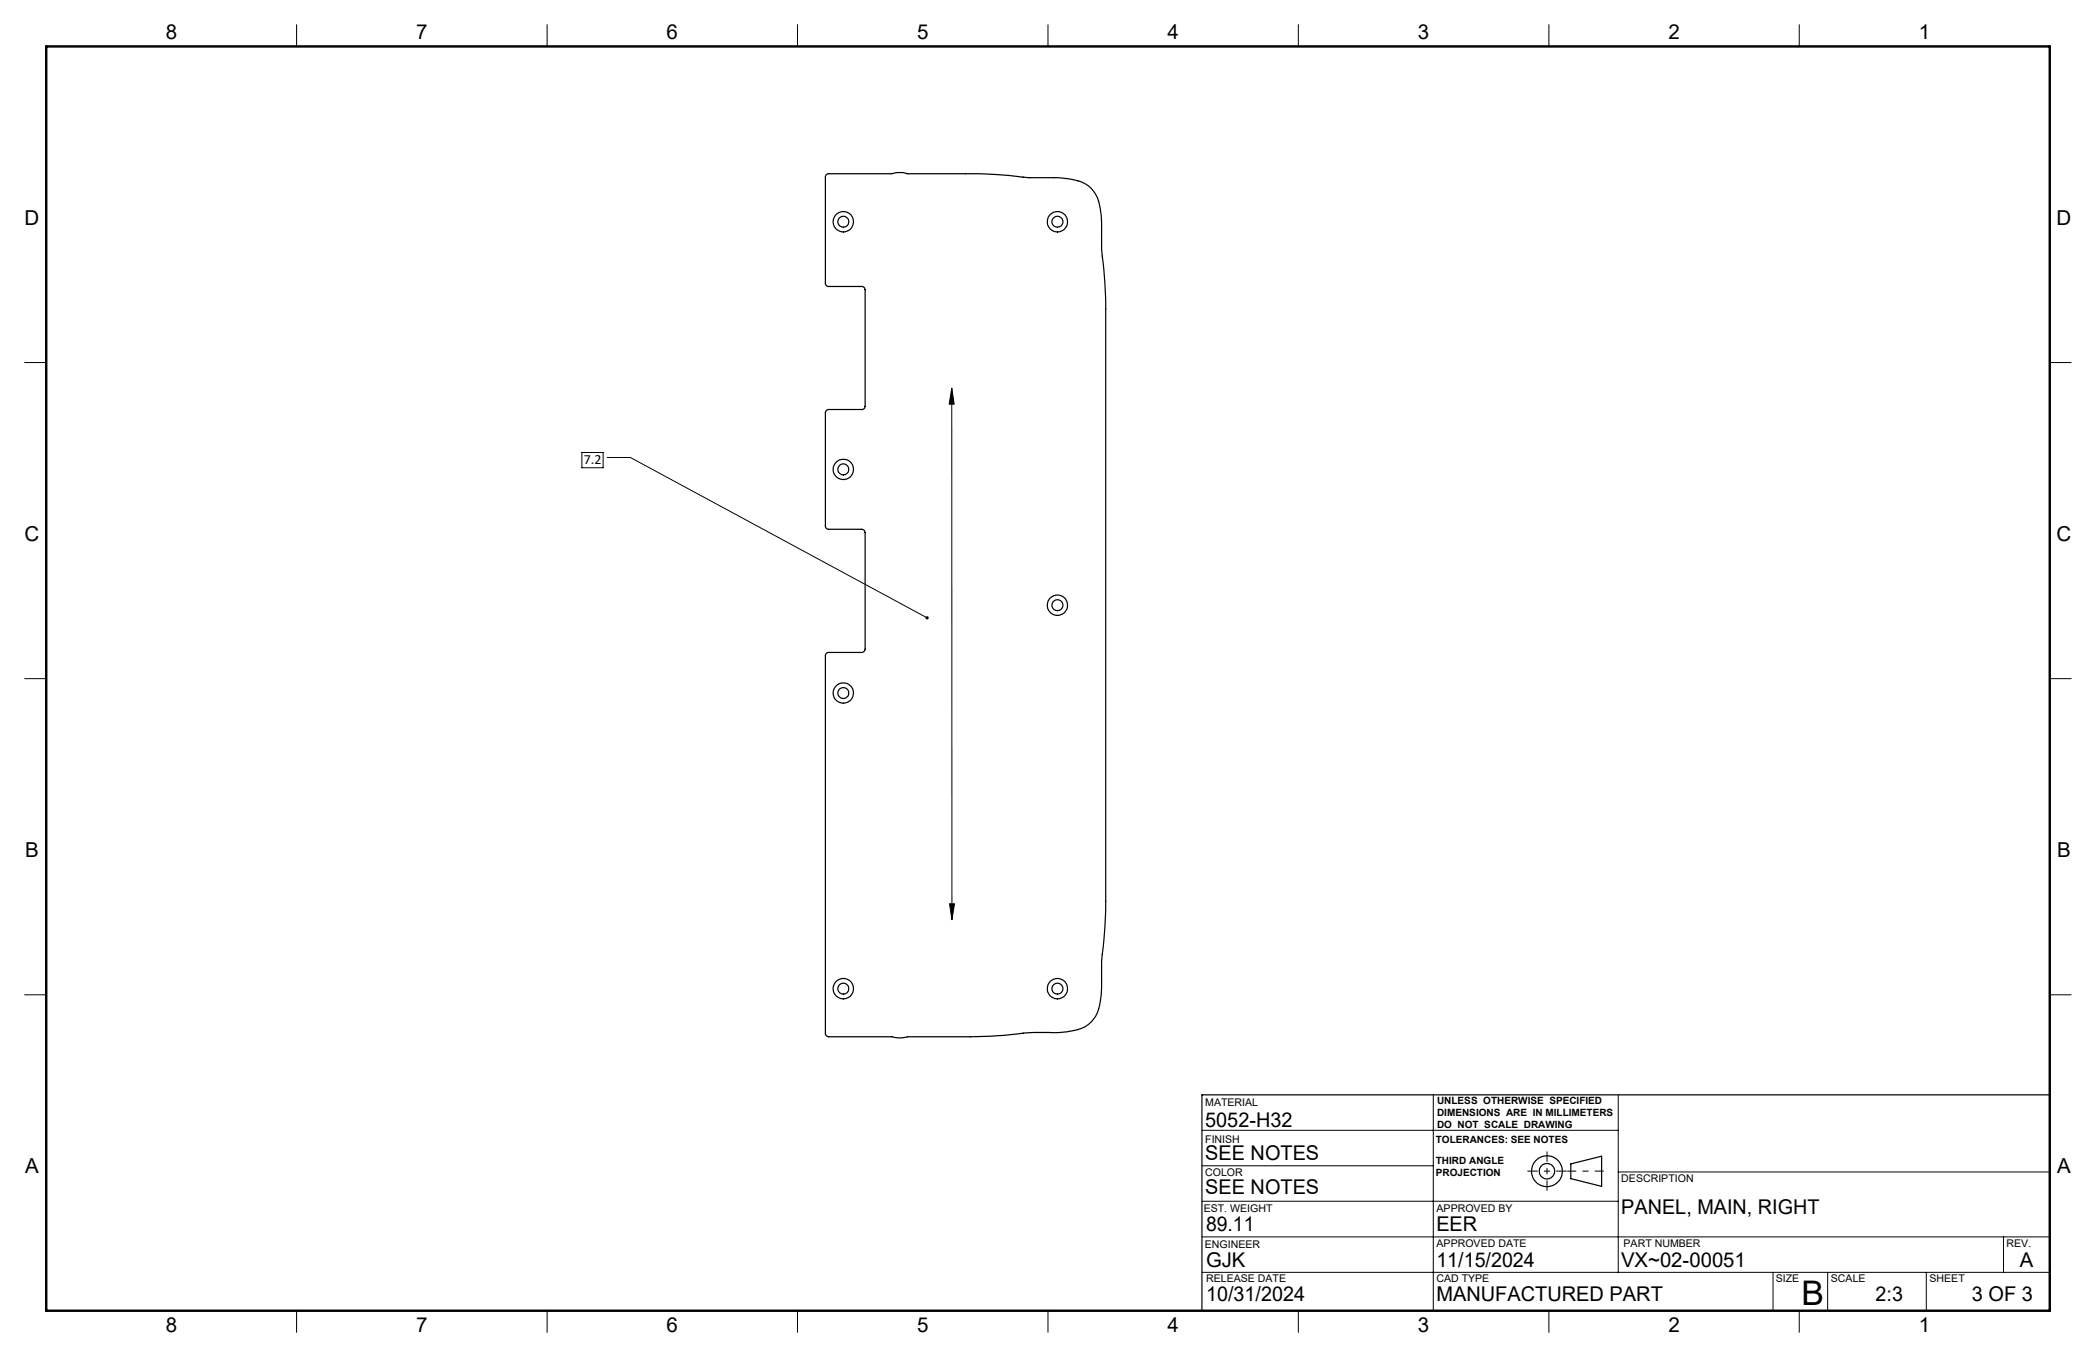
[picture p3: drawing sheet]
<svg xmlns="http://www.w3.org/2000/svg" width="432mm" height="279mm" viewBox="0 0 432 279" stroke-linecap="round" stroke-linejoin="round" font-family="sans-serif">
<g fill="none" stroke="#000" stroke-width=".25">
<path d="M170.1 36.1l.5-.3h13.1a5.5 5.5 0 0 1 3.3 0h11.9a118 118 0 0 1 13 .8h5.9a13 13 0 0 1 6.4 1.6 7.3 7.3 0 0 1 2.6 5.5l.3 9.1a83.2 83.2 0 0 1 .7 10.8v121.9a116.2 116.2 0 0 1-.9 12.7v3.6a16.8 16.8 0 0 1-1.2 7.4 6.4 6.4 0 0 1-5.1 3.1l-3 .3-6.5 .1a80.3 80.3 0 0 1-11.2 .8h-12.9a5.3 5.3 0 0 1-3.2 0h-13.1a.73 .73 0 0 1-.7-.7v-77.8a.66 .66 0 0 1 .7-.7h6.9a.73 .73 0 0 0 .6-.6v-24.1a.73 .73 0 0 0-.6-.6h-6.9a.66 .66 0 0 1-.7-.7v-23.3a.73 .73 0 0 1 .7-.7h6.9a.66 .66 0 0 0 .6-.7v-23.9a.73 .73 0 0 0-.6-.7h-6.9a.66 .66 0 0 1-.7-.7v-22zM323.6 239.6l6.4-1.5v6.2l-6.4-1.6zM422.3 225.4h-174.7v44.5"/>
<circle cx="173.7" cy="45.7" r="2.11"/>
<circle cx="173.7" cy="45.6" r="1.13"/>
<circle cx="217.8" cy="45.7" r="2.11"/>
<circle cx="217.8" cy="45.6" r="1.13"/>
<circle cx="173.7" cy="96.7" r="1.13"/>
<circle cx="173.8" cy="96.6" r="2.1"/>
<circle cx="217.8" cy="124.6" r="2.11"/>
<circle cx="217.8" cy="124.6" r="1.13"/>
<circle cx="173.7" cy="142.7" r="1.13"/>
<circle cx="173.8" cy="142.7" r="2.1"/>
<circle cx="173.7" cy="203.6" r="2.11"/>
<circle cx="173.7" cy="203.5" r="1.13"/>
<circle cx="217.8" cy="203.6" r="2.11"/>
<circle cx="217.8" cy="203.5" r="1.13"/>
<circle cx="318.7" cy="241.1" r="3.2"/>
<circle cx="318.7" cy="241.2" r="1.6"/>
</g>
<g fill="none" stroke="#000" stroke-width=".21">
<path d="M61.1 5.1v4.5M112.7 5.1v4.5M164.3 5.1v4.5M215.9 5.1v4.5M267.5 5.1v4.5M319.1 5.1v4.5M370.7 5.1v4.5M5.1 74.6h4.4M196.1 79.9l.5 3.3h-1.1zM196.1 79.9v109.5M422.3 74.6h4.4M119.9 93.2h4.3v3.1h-4.3z"/>
<path d="M125.1 94.2h4.8l61.1 33M5.1 139.7h4.4M422.3 139.7h4.4M195.6 186.1h1l-.5 3.3zM5.1 204.8h4.4M422.3 204.8h4.4M247.6 232.7h85.8M295.3 225.4v44.5M333.4 225.4v36.6M247.6 254.7h174.7M247.6 247.3h85.8M247.6 240h47.7"/>
<path d="M333.4 241.3h88.9M412.7 254.7v7.3M61.1 269.9v4.4M112.7 269.9v4.4M164.3 269.9v4.4M215.9 269.9v4.4M247.6 262h174.7M267.5 269.9v4.4M319.1 269.9v4.4M365.3 262v7.9M370.7 269.9v4.4M376.5 262v7.9"/>
<path d="M396.8 262v7.9"/>
</g>
<path d="M330.4 241.1h-7.5" fill="none" stroke="#000" stroke-width=".21" stroke-dasharray="15.2 1.3 1.3 1.3" stroke-dashoffset="13.4" stroke-linecap="butt"/>
<path d="M318.7 237.1v8.1M314.7 241.1h8.1" fill="none" stroke="#000" stroke-width=".21" stroke-dasharray="15.2 1.3 1.3 1.3" stroke-dashoffset="13.1" stroke-linecap="butt"/>
<path d="M9.5 9.6h412.8v260.3h-412.8z" fill="none" stroke="#000" stroke-width=".5"/>
<path d="M190.7 127a.34 .34 0 0 0 .1 .5 .34 .34 0 0 0 .5-.1l-.3-.2 .3 .2a.34 .34 0 0 0-.1-.5 .34 .34 0 0 0-.5 .1zM195.6 186.1h1l-.5 3.3zM196.1 79.9l.5 3.3h-1.1z" fill="#000"/>
<text font-size="7" x="371.2" y="268.7">B</text>
<g font-size="4.2">
<text x="34.1" y="8.1">8</text>
<text x="85.7" y="8.1">7</text>
<text x="137.3" y="8.1">6</text>
<text x="188.9" y="8.1">5</text>
<text x="240.5" y="8.1">4</text>
<text x="292.1" y="8.1">3</text>
<text x="343.7" y="8.1">2</text>
<text x="395.3" y="8.1">1</text>
<text x="5.1" y="46.4">D</text>
<text x="423.7" y="46.4">D</text>
<text x="5.1" y="111.4">C</text>
<text x="423.7" y="111.4">C</text>
<text x="5.2" y="176.5">B</text>
<text x="423.8" y="176.5">B</text>
<text x="248.3" y="232">5052-H32</text>
<text x="248.3" y="238.9">SEE NOTES</text>
<text x="5.2" y="241.6">A</text>
<text x="248.3" y="245.9">SEE NOTES</text>
<text x="423.8" y="241.6">A</text>
<text x="334" y="249.9">PANEL, MAIN, RIGHT</text>
<text x="248.5" y="253.4">89.11</text>
<text x="295.9" y="253.4">EER</text>
<text x="248.5" y="260.8">GJK</text>
<text x="295.9" y="260.8">11/15/2024</text>
<text x="334" y="260.8">VX~02-00051</text>
<text x="416.1" y="260.9">A</text>
<text x="248.5" y="267.9">10/31/2024</text>
<text x="295.9" y="267.9">MANUFACTURED PART</text>
<text x="386.4" y="267.9">2:3</text>
<text x="406.2" y="267.9">3 OF 3</text>
<text x="34.1" y="274.2">8</text>
<text x="85.7" y="274.2">7</text>
<text x="137.3" y="274.2">6</text>
<text x="188.9" y="274.2">5</text>
<text x="240.5" y="274.2">4</text>
<text x="292.1" y="274.2">3</text>
<text x="343.7" y="274.2">2</text>
<text x="395.3" y="274.2">1</text>
</g>
<text font-size="2.9" x="120.3" y="95.6">7.2</text>
<g font-size="2.2">
<text x="248.3" y="227.6">MATERIAL</text>
<text x="248.3" y="235.3">FINISH</text>
<text x="248.3" y="242.1">COLOR</text>
<text x="334" y="243.4">DESCRIPTION</text>
<text x="248" y="249.5">EST. WEIGHT</text>
<text x="296" y="249.5">APPROVED BY</text>
<text x="248.2" y="257">ENGINEER</text>
<text x="296" y="256.8">APPROVED DATE</text>
<text x="334.5" y="256.8">PART NUMBER</text>
<text x="413.4" y="256.8">REV.</text>
<text x="248.5" y="264">RELEASE DATE</text>
<text x="295.9" y="264">CAD TYPE</text>
<text x="365.8" y="264">SIZE</text>
<text x="377.2" y="264">SCALE</text>
<text x="397.5" y="264">SHEET</text>
</g>
<g font-size="2.1">
<text x="296.1" y="227.3">UNLESS OTHERWISE SPECIFIED</text>
<text x="296.1" y="229.8">DIMENSIONS ARE IN MILLIMETERS</text>
<text x="296.1" y="232.3">DO NOT SCALE DRAWING</text>
<text x="295.8" y="235.3">TOLERANCES: SEE NOTES</text>
<text x="295.8" y="239.6">THIRD ANGLE</text>
<text x="295.8" y="242.1">PROJECTION</text>
</g>
</svg>
